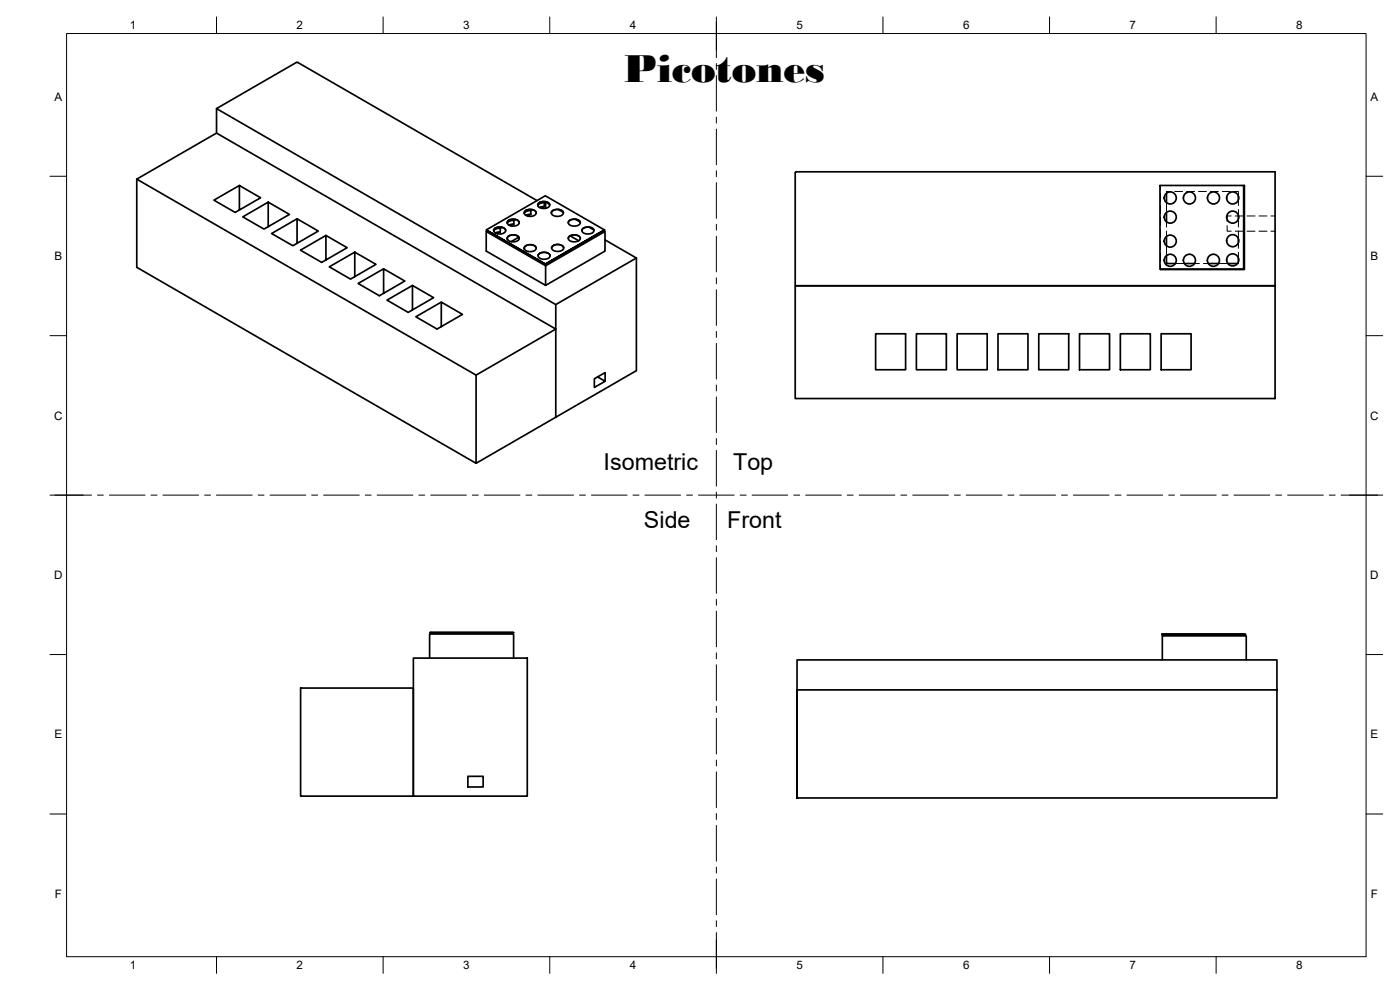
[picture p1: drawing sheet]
<svg xmlns="http://www.w3.org/2000/svg" width="420mm" height="297mm" viewBox="0 0 420 297" stroke-linecap="round" stroke-linejoin="round" font-family="sans-serif">
<!-- layer: Visible -->
<g fill="none" stroke="#000" stroke-width=".51">
<path d="M65 32.6l24.3-13.9 71.9 41.5M65 39.9v-7.3l101.8 58.8v7.3l-23.9 13.9v26.4l-101.9-58.8v-26.5l24-13.8 101.8 58.8v26.5l-23.9 13.8M41 53.7l101.9 58.9M71.8 55.7l6.4 3.6-7.6 4.4-6.4-3.6 7.6-4.4v7.3M238.7 51.7l.3-.2h143.7v34.2h-144zM348.1 55.7h25.1v25h-25.1zM350.1 58v2.8M371.7 59v.8M373.2 55.7h.3v25.2l-25.2-.2M80.5 60.6l6.4 3.7-7.7 4.4-6.3-3.6 7.6-4.5v7.4M89.2 65.6l6.3 3.7-7.6 4.4-6.4-3.6 7.7-4.5v7.4M97.8 70.6l-7.6 4.5 6.3 3.6 7.7-4.4-6.4-3.7v7.4"/>
<path d="M106.5 75.7l6.3 3.6-7.6 4.4-6.4-3.6 7.7-4.4v7.3M145.9 69l17.8 10.2zM145.9 69l17.8-10.3 17.7 10.3M145.9 69.5l17.8 10.2M146.3 69.2l-.4 .3v5.8l17.8 10.3v-5.9l17.9-10.2M148.1 69.2a2.09 2.09 0 0 1 3.7 0M148.3 68.7a2.38 2.38 0 0 1 3.4 .3 1.96 1.96 0 0 1-3 .9 .75 .75 0 0 1-.4-1.2zM150.1 68.5v1.1l-.9 .5M150.1 69.6l-1.4 .3M150.1 68.5h-.5a1.61 1.61 0 0 0-1.4 .8M150.6 68.2l-.5 .3M152.2 66.8a2.09 2.09 0 0 1 3.6 0"/>
<path d="M152.2 71.5a2.09 2.09 0 0 1 3.6 0M152.2 71.6l.1 .2M152.3 71.6l-.1 .1M152.4 66.3a2.38 2.38 0 0 1 3.4 .3 1.96 1.96 0 0 1-3.1 .9 .75 .75 0 0 1-.3-1.2zM152.4 71a2.38 2.38 0 0 1 3.4 .4 1.96 1.96 0 0 1-3.1 .9 .75 .75 0 0 1-.3-1.3zM154.2 67.3l-.9 .5M154.2 66.2v1.1M154.2 66.1l-.5 .1a1.61 1.61 0 0 0-1.5 .8M154.2 67.2l-1.5 .3M154.7 65.9l-.5 .3M155.7 71.2l-2.3 1.3M157.3 63.9a2.09 2.09 0 0 1 3.6 0"/>
<path d="M157.3 74.5a2.09 2.09 0 0 1 3.6 0M157.3 74.6h.1M157.4 74.6v.1M157.4 74.6h-.1M157.5 63.4a2.38 2.38 0 0 1 3.4 .3 1.96 1.96 0 0 1-3.1 .9 .75 .75 0 0 1-.3-1.2zM157.5 74a2.38 2.38 0 0 1 3.4 .3 1.96 1.96 0 0 1-3.1 .9 .75 .75 0 0 1-.3-1.2zM159.3 64.3l-.9 .5M159.3 63.2v1.1M159.3 63.2h-.5a1.61 1.61 0 0 0-1.5 .9M159.3 64.3l-1.5 .3M159.8 62.9l-.5 .3M161.4 61.5a2.09 2.09 0 0 1 3.6 0"/>
<path d="M161.5 76.7a2.09 2.09 0 0 1 3.6 0M161.6 61a2.38 2.38 0 0 1 3.4 .3 1.96 1.96 0 0 1-3.1 .9 .75 .75 0 0 1-.3-1.2zM161.7 76.3a2.38 2.38 0 0 1 3.4 .3 1.96 1.96 0 0 1-3.1 .9 .75 .75 0 0 1-.3-1.2zM162.5 62.5l.9-.5v-1.1l.3-.3v1.9M163.4 60.8l-.6 .1a1.61 1.61 0 0 0-1.4 .8M163.4 61.9l-1.5 .3M163.7 79.2l17.7-10.2zM163.7 60.6l1.3 .7M165.5 63.9a2.09 2.09 0 0 1 3.6 0M165.5 74.4a2.09 2.09 0 0 1 3.7 0M165.7 63.4a2.38 2.38 0 0 1 3.4 .3 1.96 1.96 0 0 1-3.1 .9 .75 .75 0 0 1-.3-1.2zM165.7 73.9a2.38 2.38 0 0 1 3.4 .3 1.96 1.96 0 0 1-3 .9 .75 .75 0 0 1-.4-1.2z"/>
<path d="M167.6 62.9l1.4 .8M170.5 66.8a2.09 2.09 0 0 1 3.7 0M170.5 71.5a2.09 2.09 0 0 1 3.7 0M170.7 66.3a2.38 2.38 0 0 1 3.4 .3 1.96 1.96 0 0 1-3 .9 .75 .75 0 0 1-.4-1.2zM170.7 71a2.38 2.38 0 0 1 3.4 .4 1.96 1.96 0 0 1-3 .9 .75 .75 0 0 1-.4-1.3zM171.1 70.8l2.6 1.4M172.7 65.8l1.4 .8M174.6 69.2a2.09 2.09 0 0 1 3.6 0M174.8 68.7a2.38 2.38 0 0 1 3.4 .3 1.96 1.96 0 0 1-3 .9 .75 .75 0 0 1-.4-1.2zM176.8 68.1l1.4 .9M181.1 69.2l.5 .3v5.8l-17.9 10.3M181.6 72l9.4 5.4"/>
<path d="M191 77.4v33.8l-24.2 14M191 77.4l-24.2 14M350.1 76.7v2.4h2.6M350.1 63.8v2.8M350.1 71v2.8M355.4 79.1h3.1M362.6 79.1h3.1M368.5 79.1h2.9M371.7 64.7v.9M371.7 71.8v.9M371.7 77.6v.8M115.1 80.7l-7.6 4.4 6.4 3.6 7.6-4.4-6.4-3.6v7.3"/>
<path d="M123.8 85.6l-7.7 4.5 6.4 3.6 7.6-4.4-6.3-3.7v7.4M132.4 90.6l-7.6 4.4 6.4 3.7 7.6-4.4-6.4-3.7v7.4M238.7 85.8h144v33.8h-144zM179.3 113.1l2.3 1.3v-2.6l-3.2 1.9v2.6l3.2-1.9M262.8 100.1h9v10.8h-9zM275 100.1h9v10.8h-9zM287.3 100.1h9v10.8h-9zM299.5 100.1h9v10.8h-9zM311.7 100.1h9v10.8h-9zM324 100.1h9v10.8h-9zM336.2 100.1h9v10.8h-9zM348.5 100.1h9v10.8h-9z"/>
<path d="M124.1 197.4h34.1v41.5h-34.1zM128.9 197.4v-7.2h25.2v7.2M129.1 189.8h25zM348.7 190.3h25.1zM348.8 198v-7.2h25.2v7.2M90.2 206.4h33.8v32.5h-33.8zM383.2 207h-144v32.4v-41.4h144v41.4h-144M140.4 232.9h4.6v3.2h-4.6z"/>
<circle cx="351.2" cy="59.4" r="1.81"/>
<circle cx="357" cy="59.4" r="1.81"/>
<circle cx="364.2" cy="59.4" r="1.81"/>
<circle cx="369.9" cy="59.4" r="1.81"/>
<circle cx="351.2" cy="72.3" r="1.81"/>
<circle cx="351.2" cy="65.1" r="1.81"/>
<circle cx="351.2" cy="78.1" r="1.81"/>
<circle cx="357" cy="78.1" r="1.81"/>
<circle cx="364.2" cy="78.1" r="1.81"/>
<circle cx="369.9" cy="65.1" r="1.81"/>
<circle cx="369.9" cy="78" r="1.81"/>
<circle cx="369.9" cy="72.2" r="1.81"/>
</g>
<g fill="#000">
<circle cx="129.1" cy="189.8" r=".25"/>
<circle cx="348.7" cy="190.3" r=".25"/>
<circle cx="239.2" cy="239.4" r=".25"/>
</g>
<!-- layer: Hidden -->
<g fill="none" stroke="#000" stroke-width=".3">
<path d="M348.3 58.1v2.4M351.2 55.7h-2.9v1.2M351.3 57.5h-1.2v.5M352.4 55.7h2.4M352.5 57.5h2.4M356 55.7h2.4M356.1 57.5h2.4M359.6 55.7h2.3M359.7 57.5h2.4M363.1 55.7h2.4M363.3 57.5h2.3M366.7 55.7h2.4"/>
<path d="M366.8 57.5h2.4M370.3 55.7h2.9M370.4 57.5h1.3v1.5M371.7 59.8v1.9M348.3 61.7v2.3M348.3 65.2v2.4M348.3 68.8v2.4M348.3 72.4v2.3M348.3 76v2.3M348.3 79.5v1.2M350.1 60.8v3M350.1 66.6v1.6"/>
<path d="M350.1 69.3v1.7M350.1 73.8v2.9M352.7 79.1h2.7M358.5 79.1h1.5M361.2 79.1h1.4M365.7 79.1h2.8M368.3 67.7v1.7h1.2M369.5 64.8h-1.2v1.7M370.7 64.8h2.4M370.7 69.4h2.4M371.7 78.4v.7h-.3M371.7 62.9v1.8"/>
<path d="M371.7 65.6v2.5M371.7 69.3v2.5M371.7 72.7v1.8M371.7 75.7v1.9M374.3 64.8h2.4M374.3 69.4h2.4M377.8 64.8h2.4M377.8 69.4h2.4M381.4 64.8h1.3M381.4 69.4h1.3"/>
</g>
<!-- layer: BORDER -->
<g fill="none" stroke="#000" stroke-width=".3">
<path d="M20 10.1h390v276.9h-390zM65 5.1v5M115 5.1v5M165 5.1v5M215 5.1v10M265 5.1v5M315 5.1v5M365 5.1v5M15 52.9h5M410 52.9h5M15 100.7h5M410 100.7h5"/>
<path d="M15 148.6h10M405 148.6h10M15 196.4h5M410 196.4h5M15 244.2h5M410 244.2h5M65 287v5M115 287v5M165 287v5M215 282.1v9.9M265 287v5M315 287v5"/>
<path d="M365 287v5"/>
</g>
<!-- layer: Smart Centers -->
<g fill="none" stroke="#000" stroke-width=".3">
<path d="M215 6.6v10.7M215 19.1v1.8M215 22.7v10.7M215 35.1v1.8M215 38.7v10.7M215 51.2v1.8M215 54.8v10.7M215 67.3v1.8M215 70.9v10.7M215 83.4v1.8M215 86.9v10.7M215 99.4v1.8"/>
<path d="M215 103v10.7M215 115.5v1.8M215 119.1v10.7M215 131.6v1.8M215 135.2v10.7M16.5 148.6h11M29.3 148.6h1.7M32.8 148.6h10.7M45.3 148.6h1.8M48.9 148.6h10.7M61.4 148.6h1.8M65 148.6h10.7"/>
<path d="M77.5 148.6h1.7M81 148.6h10.8M93.5 148.6h1.8M97.1 148.6h10.7M109.6 148.6h1.8M113.2 148.6h10.7M125.7 148.6h1.8M129.3 148.6h10.7M141.8 148.6h1.8M145.3 148.6h10.7M157.8 148.6h1.8M161.4 148.6h10.7"/>
<path d="M173.9 148.6h1.8M177.5 148.6h10.7M190 148.6h1.8M193.5 148.6h10.8M206.1 148.6h1.7M209.6 148.6h10.7M215 147.7v1.7M215 151.2v10.8M222.1 148.6h1.8M225.7 148.6h10.7M238.2 148.6h1.8M241.8 148.6h10.7"/>
<path d="M254.3 148.6h1.8M257.9 148.6h10.7M270.3 148.6h1.8M273.9 148.6h10.7M286.4 148.6h1.8M290 148.6h10.7M302.5 148.6h1.8M306.1 148.6h10.7M318.6 148.6h1.8M322.1 148.6h10.7M334.6 148.6h1.8M338.2 148.6h10.7"/>
<path d="M350.7 148.6h1.8M354.3 148.6h10.7M366.8 148.6h1.8M370.4 148.6h10.7M382.9 148.6h1.7M386.4 148.6h10.8M398.9 148.6h1.8M402.5 148.6h11M215 163.7v1.8M215 167.3v10.7M215 179.8v1.8M215 183.4v10.7"/>
<path d="M215 195.9v1.8M215 199.5v10.7M215 211.9v1.8M215 215.5v10.7M215 228v1.8M215 231.6v10.7M215 244.1v1.8M215 247.7v10.7M215 260.2v1.8M215 263.7v10.8M215 276.3v1.7M215 279.8v10.7"/>
</g>
<text font-size="12.2" x="187.3" y="24.7">Picotones</text>
<g font-size="7">
<text x="181.2" y="141">Isometric</text>
<text x="220" y="141">Top</text>
<text x="193.3" y="158.6">Side</text>
<text x="218.2" y="158.5">Front</text>
</g>
<g font-size="3.5">
<text x="39" y="8.8">1</text>
<text x="89" y="8.8">2</text>
<text x="139" y="8.8">3</text>
<text x="189" y="8.8">4</text>
<text x="239" y="8.8">5</text>
<text x="289" y="8.8">6</text>
<text x="339" y="8.8">7</text>
<text x="389" y="8.8">8</text>
<text x="16.3" y="30.2">A</text>
<text x="411.3" y="30.2">A</text>
<text x="16.3" y="78">B</text>
<text x="411.3" y="78">B</text>
<text x="16.2" y="125.9">C</text>
<text x="411.2" y="125.9">C</text>
<text x="16.2" y="173.7">D</text>
<text x="411.2" y="173.7">D</text>
<text x="16.3" y="221.6">E</text>
<text x="411.3" y="221.6">E</text>
<text x="16.4" y="269.4">F</text>
<text x="411.4" y="269.4">F</text>
<text x="39" y="290.8">1</text>
<text x="89" y="290.8">2</text>
<text x="139" y="290.8">3</text>
<text x="189" y="290.8">4</text>
<text x="239" y="290.8">5</text>
<text x="289" y="290.8">6</text>
<text x="339" y="290.8">7</text>
<text x="389" y="290.8">8</text>
</g>
</svg>
